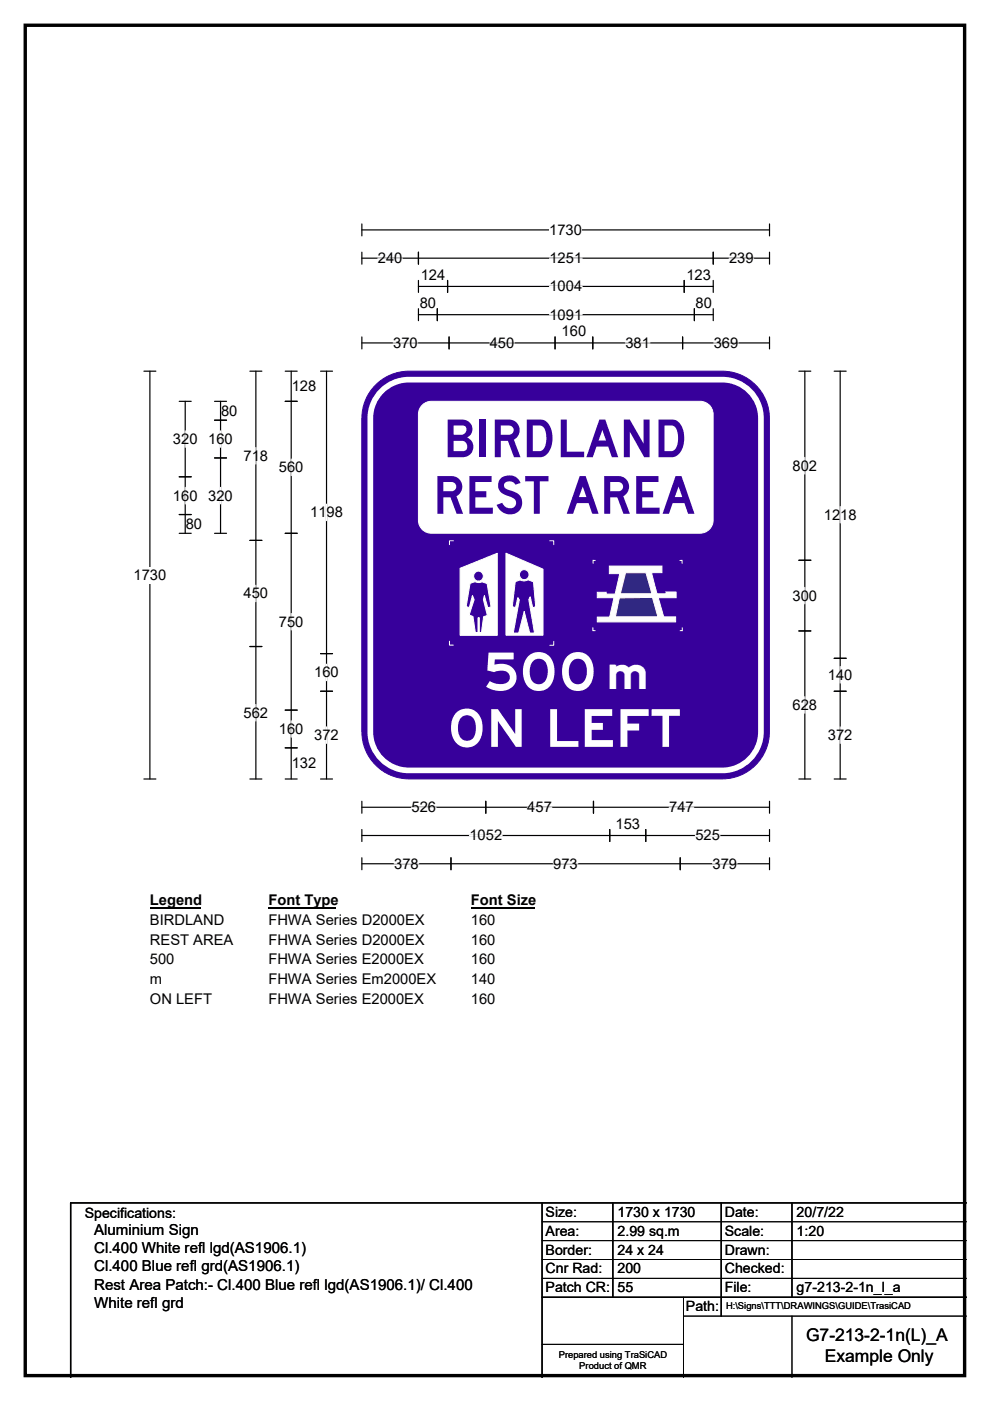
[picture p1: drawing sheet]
<svg xmlns="http://www.w3.org/2000/svg" width="210mm" height="297mm" viewBox="0 0 210 297" stroke-linecap="round" stroke-linejoin="round" font-family="sans-serif">
<path d="M5.4 5.4h199.2v286.3h-199.2z" fill="none" stroke="#000" stroke-width=".72"/>
<path d="M76.8 48.7h86.4M76.8 47.5v2.5M163.2 47.5v2.5" fill="none" stroke="#000" stroke-width=".25"/>
<path d="M116.5 47h6.9v3.5h-6.9z" fill="#fff"/>
<g fill="none" stroke="#000" stroke-width=".25">
<path d="M76.8 54.7h86.4M76.8 53.5v2.5M88.8 53.5v2.5M88.8 59.5v2.5M94.9 59.5v2.5M145.1 59.5v2.5M151.3 59.5v2.5M151.3 53.5v2.5M163.2 53.5v2.5M30.5 78.7h2.6M31.8 78.7v86.5M76.8 71.4v2.6"/>
<path d="M76.8 72.7h86.4M88.8 65.4v2.6M88.8 60.7h62.5M88.8 66.7h62.5M92.8 65.4v2.6M95.2 71.4v2.6M117.7 71.4v2.6M125.7 71.4v2.6M144.8 71.4v2.6M147.3 65.4v2.6M151.3 65.4v2.6M163.2 71.4v2.6"/>
<path d="M30.5 165.2h2.6M76.8 169.9v2.5M76.8 175.9v2.5M76.8 171.2h86.4M76.8 177.1h86.4M103 169.9v2.5M125.9 169.9v2.5M129.3 175.9v2.5M137 175.9v2.5M163.2 169.9v2.5M163.2 175.9v2.5M76.8 181.9v2.5"/>
<path d="M76.8 183.1h86.4M95.7 181.9v2.5M144.3 181.9v2.5M163.2 181.9v2.5"/>
</g>
<g fill="none" stroke="#fff" stroke-width=".25">
<path d="M80.1 54.7h5.2M116.5 54.7h7M154.6 54.7h5.3M83.4 72.7h5.2M103.9 72.7h5.2M116.5 60.7h7M116.5 66.7h7M132.7 72.7h5.2M151.4 72.7h5.2M87.3 171.2h5.2M99.6 177.1h6.9M111.8 171.2h5.3"/>
<path d="M141.9 171.2h5.3M147.5 177.1h5.2M83.6 183.1h5.2M117.3 183.1h5.3M151.1 183.1h5.2"/>
</g>
<path d="M28.3 120.2h7v3.5h-7z" fill="#fff"/>
<g fill="none" stroke="#000" stroke-width=".25">
<path d="M53 78.7h2.5M54.3 78.7v86.5M60.5 78.7h2.5M61.8 78.7v86.5M68 78.7h2.5M69.3 78.7v86.5M169.4 78.7h2.6M170.7 78.7v86.5M176.9 78.7h2.6M178.2 78.7v86.5M38 85.1h2.6M39.3 85.1v28"/>
<path d="M45.5 85.1h2.5M45.5 89.1h2.5M45.5 97.1h2.5M46.8 85.1v28M60.5 85.1h2.5M38 101.1h2.6M38 109.1h2.6M38 113.1h2.6M45.5 113.1h2.5M53 114.6h2.5M60.5 113.1h2.5M169.4 118.8h2.6"/>
<path d="M53 137.1h2.5M68 138.6h2.5M169.4 133.8h2.6M176.9 139.6h2.6M60.5 150.6h2.5M60.5 158.6h2.5M68 146.6h2.5M176.9 146.6h2.6M53 165.2h2.5M60.5 165.2h2.5M68 165.2h2.5M169.4 165.2h2.6"/>
<path d="M176.9 165.2h2.6"/>
</g>
<g fill="none" stroke="#fff" stroke-width=".25">
<path d="M39.3 91.4v3.4M46.8 91.4v3.4M54.3 94.9v3.5M61.8 97.3v3.5M170.7 97v3.5M39.3 103.3v3.5M46.8 103.3v3.5M69.3 106.9v3.5M178.2 107.4v3.5M54.3 124.1v3.5M61.8 130.1v3.5M170.7 124.5v3.5"/>
<path d="M54.3 149.4v3.5M61.8 152.8v3.5M69.3 140.8v3.5M69.3 154.1v3.5M170.7 147.7v3.5M178.2 141.3v3.5M178.2 154.1v3.5"/>
</g>
<path d="M31.8 189.1h10.7v3.5h-10.7z" fill="#fff"/>
<path d="M31.8 192.4h10.7" fill="none" stroke="#000" stroke-width=".32"/>
<path d="M56.9 189.1h14.4v3.5h-14.4z" fill="#fff"/>
<path d="M56.9 192.4h14.4" fill="none" stroke="#000" stroke-width=".32"/>
<path d="M99.9 189.1h13.4v3.5h-13.4z" fill="#fff"/>
<path d="M99.9 192.4h13.4" fill="none" stroke="#000" stroke-width=".32"/>
<g fill="#fff">
<path d="M31.8 193.3h15.7v3.5h-15.7z"/>
<path d="M56.9 193.3h33.1v3.5h-33.1z"/>
<path d="M99.9 193.3h5.2v3.5h-5.2z"/>
<path d="M31.8 197.5h17.6v3.5h-17.6z"/>
<path d="M56.9 197.5h33.1v3.5h-33.1z"/>
<path d="M99.9 197.5h5.2v3.5h-5.2z"/>
<path d="M31.8 201.7h5.2v3.5h-5.2z"/>
<path d="M56.9 201.7h32.9v3.5h-32.9z"/>
<path d="M99.9 201.7h5.2v3.5h-5.2z"/>
<path d="M31.8 205.9h2.6v3.5h-2.6z"/>
<path d="M56.9 205.9h35.5v3.5h-35.5z"/>
<path d="M99.9 205.9h5.2v3.5h-5.2z"/>
<path d="M31.8 210.1h13.1v3.5h-13.1z"/>
<path d="M56.9 210.1h32.9v3.5h-32.9z"/>
<path d="M99.9 210.1h5.2v3.5h-5.2z"/>
</g>
<path d="M80.1 81.2a9.9 9.9 0 0 1 6.6-2.5h66.5a10 10 0 0 1 10 10v66.5a10 10 0 0 1-10 9.9h-66.5a10 10 0 0 1-9.9-9.9v-66.5a9.9 9.9 0 0 1 3.3-7.5z" fill-rule="evenodd" fill="#37009b" stroke="#37009b" stroke-width=".21"/>
<path d="M80.9 82.9a8.1 8.1 0 0 1 5.8-2.4h66.5a8.2 8.2 0 0 1 8.2 8.2v66.5a8.2 8.2 0 0 1-8.2 8.1h-66.5a8.2 8.2 0 0 1-8.2-8.1v-66.5a8.1 8.1 0 0 1 2.4-5.8z" fill="none" stroke="#fff" stroke-width="1.2"/>
<path d="M97.6 120.5v14.2h7.9v-17.4zM107.3 117.3l7.9 3.4v14h-7.9zM100.4 122.2a1.05 1.05 0 0 0 2.1 0 1.05 1.05 0 0 0-2.1 0zM110.1 121.9a1.05 1.05 0 0 0 2.1 0 1.05 1.05 0 0 0-2.1 0zM99.7 123.7l-.8 4.9 .6 .2 .7-2.5 .4 .8-1.1 3.3 .8 .3 .5 3.4h.6v-3.1h.3v3.1h.4l.5-3.4 .8-.2-.9-3.4 .2-.8 .8 2.5 .7-.1-.9-5-1.1-.3-.9 .1-.5-.2zM109.3 123.3l1-.3 1 .2 .7-.3 1.2 .5 .4 5.3-.6 .1-.5-2.3-.3 .6 1.2 7.1h-1l-1.2-4.6-1.2 4.6h-1.1l1.3-7-.4-.5-.5 2.1-.7-.2z" fill-rule="evenodd" fill="#fff"/>
<g fill="none" stroke="#fff" stroke-width=".21">
<path d="M96.2 114.7h-.9v.8M107.3 117.3l7.9 3.4v14h-7.9zM116.6 114.7h.9v.8M95.3 136v.8h.9M97.6 120.5l7.9-3.2v17.4h-7.9zM99.7 123.7l1.1-.4 .5 .2 .9-.1 1.1 .3 .9 5-.7 .1-.8-2.5-.2 .8 .9 3.4-.8 .2-.5 3.4h-.4v-3.1h-.3v3.1h-.6l-.5-3.4-.8-.3 1.1-3.3-.4-.8-.7 2.5-.6-.2zM109.3 123.3l1-.3 1 .2 .7-.3 1.2 .5 .4 5.3-.6 .1-.5-2.3-.3 .6 1.2 7.1h-1l-1.2-4.6-1.2 4.6h-1.1l1.3-7-.4-.5-.5 2.1-.7-.2zM117.5 136v.8h-.9"/>
<circle cx="101.5" cy="122.2" r="1.04"/>
<circle cx="111.2" cy="121.9" r="1.04"/>
</g>
<path d="M126.3 118.8h-.5v.7M125.8 133v.7h.5" fill="none" stroke="#fefefe" stroke-width=".21"/>
<path d="M129.2 120h11.2v1.4h-2.2l1.1 4.5h2.1l-.2-.4h2.2v1.2h-3.8l1.2 4.1h2.5v1h-16.6v-1h2.6l.9-4.1h-3.5v-1.1h1.9v.4h1.9l1-4.4h-2.3z" fill-rule="evenodd" fill="#fefefe" stroke="#fefefe" stroke-width=".21"/>
<g fill="#302882" stroke="#fefefe" stroke-width=".21">
<path d="M132.7 121.4h4.3l1.3 4.5h-6.7z" fill-rule="evenodd"/>
<path d="M131.4 126.8l7-.1 1.1 4.1h-9z" fill-rule="evenodd"/>
</g>
<path d="M144.1 118.8h.6v.7M144.7 133v.7h-.5" fill="none" stroke="#fefefe" stroke-width=".21"/>
<path d="M89.8 85.7l1.1-.5 .6-.1h57a2.76 2.76 0 0 1 2.8 2.7v22.5a2.77 2.77 0 0 1-2.8 2.8h-57a2.75 2.75 0 0 1-2.7-2.8v-22.5a2.73 2.73 0 0 1 1-2.1z" fill-rule="evenodd" fill="#fff" stroke="#fff" stroke-width=".21"/>
<path d="M115 255v37M130 255v20M153 255v24M168 255v20M205 255h-190v37M115 275h90" fill="none" stroke="#000" stroke-width=".3"/>
<path d="M115 259h90M115 263h90M115 267h90M115 271h90M145 279h60M145 275v17M168 279v13M115 285h30" fill="none" stroke="#000" stroke-width=".21"/>
<g font-size="11.1" fill="#37009b">
<text x="94" y="96.9">BIRDLAND</text>
<text x="91.8" y="108.9">REST AREA</text>
</g>
<g font-size="11.1" fill="#fff">
<text x="102.6" y="146.4">500</text>
<text x="94.9" y="158.3">ON LEFT</text>
</g>
<text font-size="9.7" fill="#fff" x="127.9" y="146.1">m</text>
<g font-size="3.7">
<text x="171" y="284.4">G7-213-2-1n(L)_A</text>
<text x="175" y="288.9">Example Only</text>
</g>
<g font-size="3.2">
<text x="20" y="261.9">Aluminium Sign</text>
<text x="20" y="265.7">Cl.400 White refl lgd(AS1906.1)</text>
<text x="20" y="269.6">Cl.400 Blue refl grd(AS1906.1)</text>
<text x="20" y="273.4">Rest Area Patch:- Cl.400 Blue refl lgd(AS1906.1)/ Cl.400</text>
<text x="20" y="277.2">White refl grd</text>
</g>
<g font-size="3.1">
<text x="116.5" y="49.8">1730</text>
<text x="80.1" y="55.8">240</text>
<text x="89.2" y="59.3">124</text>
<text x="116.5" y="55.8">1251</text>
<text x="145.6" y="59.3">123</text>
<text x="154.6" y="55.8">239</text>
<text x="89" y="65.3">80</text>
<text x="116.5" y="61.8">1004</text>
<text x="147.5" y="65.3">80</text>
<text x="116.5" y="67.8">1091</text>
<text x="119.1" y="71.3">160</text>
<text x="83.4" y="73.8">370</text>
<text x="103.9" y="73.8">450</text>
<text x="132.7" y="73.8">381</text>
<text x="151.4" y="73.8">369</text>
<text x="61.9" y="82.9">128</text>
<text x="46.9" y="88.1">80</text>
<text x="36.7" y="94.1">320</text>
<text x="44.2" y="94.1">160</text>
<text x="51.7" y="97.7">718</text>
<text x="59.2" y="100.1">560</text>
<text x="168.1" y="99.8">802</text>
<text x="36.7" y="106.1">160</text>
<text x="44.2" y="106.1">320</text>
<text x="39.4" y="112.1">80</text>
<text x="65.8" y="109.7">1198</text>
<text x="174.7" y="110.2">1218</text>
<text x="28.3" y="123">1730</text>
<text x="51.7" y="126.9">450</text>
<text x="168.1" y="127.3">300</text>
<text x="59.2" y="132.9">750</text>
<text x="66.7" y="143.6">160</text>
<text x="175.6" y="144.1">140</text>
<text x="51.7" y="152.2">562</text>
<text x="59.2" y="155.6">160</text>
<text x="168.1" y="150.5">628</text>
<text x="66.7" y="156.9">372</text>
<text x="175.6" y="156.9">372</text>
<text x="61.9" y="162.9">132</text>
<text x="87.3" y="172.2">526</text>
<text x="111.8" y="172.2">457</text>
<text x="141.9" y="172.2">747</text>
<text x="99.6" y="178.2">1052</text>
<text x="130.6" y="175.7">153</text>
<text x="147.5" y="178.2">525</text>
<text x="83.6" y="184.2">378</text>
<text x="117.3" y="184.2">973</text>
<text x="151.1" y="184.2">379</text>
<text x="31.8" y="191.9">Legend</text>
<text x="56.9" y="191.9">Font Type</text>
<text x="99.9" y="191.9">Font Size</text>
<text x="31.8" y="196.1">BIRDLAND</text>
<text x="56.9" y="196.1">FHWA Series D2000EX</text>
<text x="99.9" y="196.1">160</text>
<text x="31.8" y="200.3">REST AREA</text>
<text x="56.9" y="200.3">FHWA Series D2000EX</text>
<text x="99.9" y="200.3">160</text>
<text x="31.8" y="204.5">500</text>
<text x="31.8" y="208.7">m</text>
<text x="56.9" y="204.5">FHWA Series E2000EX</text>
<text x="56.9" y="208.7">FHWA Series Em2000EX</text>
<text x="99.9" y="204.5">160</text>
<text x="99.9" y="208.7">140</text>
<text x="31.8" y="212.9">ON LEFT</text>
<text x="56.9" y="212.9">FHWA Series E2000EX</text>
<text x="99.9" y="212.9">160</text>
</g>
<g font-size="3">
<text x="115.7" y="258">Size:</text>
<text x="131" y="258">1730 x 1730</text>
<text x="153.7" y="258">Date:</text>
<text x="169" y="258">20/7/22</text>
<text x="18" y="258.2">Specifications:</text>
<text x="115.7" y="262">Area:</text>
<text x="131" y="262">2.99 sq.m</text>
<text x="153.7" y="262">Scale:</text>
<text x="169" y="262">1:20</text>
<text x="115.7" y="266">Border:</text>
<text x="115.7" y="270">Cnr Rad:</text>
<text x="131" y="266">24 x 24</text>
<text x="131" y="270">200</text>
<text x="153.7" y="266">Drawn:</text>
<text x="153.7" y="270">Checked:</text>
<text x="115.7" y="274">Patch CR:</text>
<text x="131" y="274">55</text>
<text x="153.7" y="274">File:</text>
<text x="169" y="274">g7-213-2-1n_l_a</text>
<text x="145.5" y="278">Path:</text>
</g>
<g font-size="2">
<text x="154" y="277.6">H:\Signs\TTT\DRAWINGS\GUIDE\TrasiCAD</text>
<text x="118.5" y="287.8">Prepared using TraSiCAD</text>
<text x="122.9" y="290.2">Product of QMR</text>
</g>
</svg>
